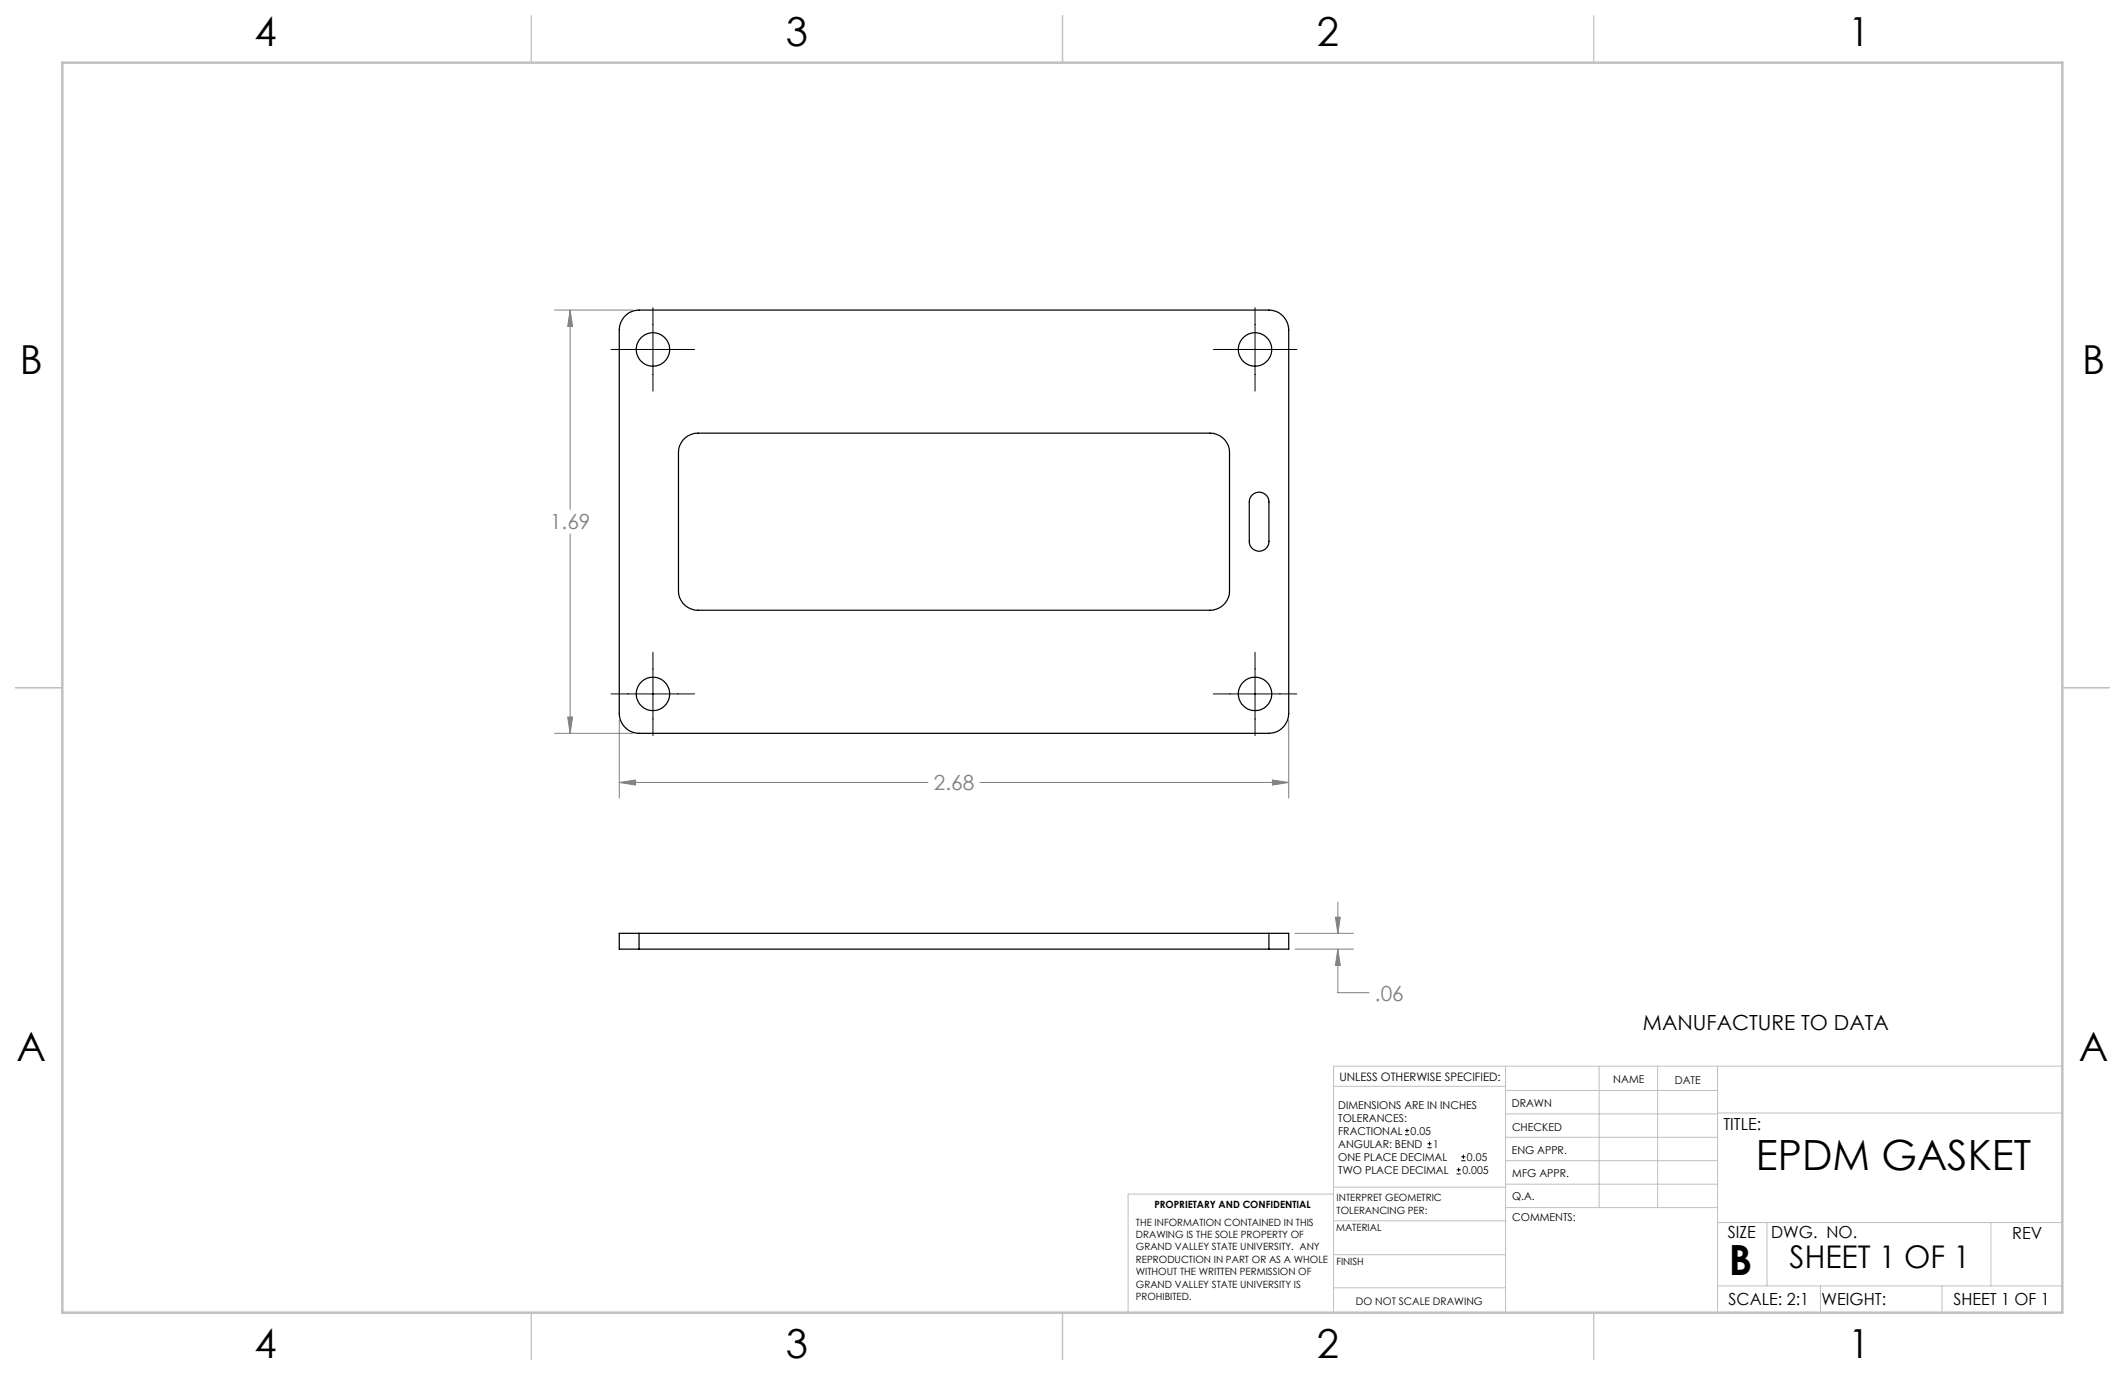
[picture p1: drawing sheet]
<svg xmlns="http://www.w3.org/2000/svg" width="432mm" height="279mm" viewBox="0 0 432 279" stroke-linecap="round" stroke-linejoin="round" font-family="sans-serif">
<g fill="none" stroke="#000" stroke-width=".2">
<path d="M124.2 71h16.9M132.7 62.5v17M246.6 71h16.9M255 62.5v17M132.7 132.5v17M255 132.5v17M124.2 141h16.9M246.6 141h16.9M285.5 230.6h.8M285.5 229.7h.8M285.9 229.3v.9M290.1 233.2h.8"/>
<path d="M290.1 232.4h.8M290.5 232v.8M296 238.5h.8M296 237.7h.8M296.4 237.3v.8M296.9 235.9h.9M296.9 235.1h.9M297.4 234.6v.9"/>
</g>
<g fill="none" stroke="#808080" stroke-width=".2">
<path d="M112.7 63h15.9M115.9 63l.4 3.3h-.9zM115.9 63v40.5M115.9 108.5v40.5M112.7 149h15.9M115.4 145.7h.9l-.4 3.3zM125.8 159l3.4-.5v1zM125.8 146.3v15.9M125.8 159h62.8M199.1 159h62.8M258.6 158.5l3.3 .5-3.3 .5zM261.9 146.3v15.9"/>
<path d="M263.1 189.7h11.9M263.1 192.9h11.9M271.4 186.4h.9l-.4 3.3zM271.9 192.9l.4 3.3h-.9zM271.9 192.9v8.8h6.3M271.9 183.3v6.4"/>
</g>
<g fill="none" stroke="#c0c0c0" stroke-width=".2">
<path d="M305.9 216.6v50.1M324.9 216.6v28.8M336.8 216.6v28.8M349 216.6v50.1M419.1 216.6h-148.1v50.1M271 220.7h34.9M305.9 231.1h43.1M305.9 226.3h43.1M305.9 221.6h43.1M305.9 235.9h43.1M349 226.2h70.1M271 255h34.9"/>
<path d="M271 248.1h35M271 241.2h35M271 242.6h-41.8v24.1M305.9 240.6h43.1M306 245.4h43M349 248.4h70.1M359.1 248.4v12.9M404.6 248.4v12.9M271 261.7h34.9M349 261.3h70.1M369.9 261.3v5.4M394.6 261.3v5.4"/>
</g>
<path d="M108 3.2v9.5M215.9 3.2v9.5M323.8 3.2v9.5M3.1 139.7h9.6M419.1 139.7h9.5M108 266.7v9.6M215.9 266.7v9.6M323.8 266.7v9.6" fill="none" stroke="#c0c0c0" stroke-width=".25"/>
<path d="M12.7 12.7h406.4v254h-406.4z" fill="none" stroke="#c0c0c0" stroke-width=".5"/>
<path d="M271.4 186.4h.9l-.4 3.3zM271.9 192.9l.4 3.3h-.9zM115.9 63l.4 3.3h-.9zM115.4 145.7h.9l-.4 3.3zM125.8 159l3.4-.5v1zM258.6 158.5l3.3 .5-3.3 .5z" fill="#808080"/>
<g fill="none" stroke="#000" stroke-width=".25">
<path d="M126.8 64.5a3.8 3.8 0 0 1 3.1-1.5h127.9a4.1 4.1 0 0 1 4.1 4v78a4.1 4.1 0 0 1-4.1 4h-127.9a4.1 4.1 0 0 1-4.1-4v-78a4 4 0 0 1 1-2.5zM139.3 88.9a4.2 4.2 0 0 1 2.6-.9h104a3.9 3.9 0 0 1 3.9 4v28a3.9 3.9 0 0 1-3.9 4h-104a3.9 3.9 0 0 1-4-4v-28a3.8 3.8 0 0 1 1.4-3.1zM254.4 100.7a2 2 0 0 1 2.2-.6 2 2 0 0 1 1.2 1.9v8a1.99 1.99 0 0 1-1.9 2 1.99 1.99 0 0 1-2-2v-8v-.5zM129.9 189.7h-4.1v3.2h4.1M129.9 189.7v3.2M129.9 192.9h127.9M129.9 189.7h127.9M257.8 189.7h4.1v3.2h-4.1M257.8 189.7v3.2"/>
<circle cx="132.7" cy="71" r="3.4"/>
<circle cx="255" cy="71" r="3.4"/>
<circle cx="132.7" cy="141" r="3.4"/>
<circle cx="255" cy="141" r="3.4"/>
</g>
<g font-size="8.5">
<text x="356.8" y="237.7">EPDM GASKET</text>
<text x="351.3" y="259">B</text>
</g>
<g font-size="8.1">
<text x="51.7" y="9.3">4</text>
<text x="159.7" y="9.3">3</text>
<text x="267.6" y="9.3">2</text>
<text x="375.6" y="9.3">1</text>
<text x="4" y="76">B</text>
<text x="423.1" y="76">B</text>
<text x="3.3" y="215.7">A</text>
<text x="422.4" y="215.7">A</text>
<text x="51.7" y="276">4</text>
<text x="159.7" y="276">3</text>
<text x="267.6" y="276">2</text>
<text x="375.6" y="276">1</text>
</g>
<text font-size="6.3" x="363.6" y="257.6">SHEET 1 OF 1</text>
<g font-size="4.2" fill="#808080">
<text x="111.8" y="107.6">1.69</text>
<text x="189.8" y="160.6">2.68</text>
<text x="279.4" y="203.3">.06</text>
</g>
<text font-size="4.2" x="333.8" y="209.2">MANUFACTURE TO DATA</text>
<g font-size="3.4">
<text x="350.2" y="229.5">TITLE:</text>
<text x="351.1" y="251.6">SIZE</text>
<text x="359.9" y="251.6">DWG. NO.</text>
<text x="408.9" y="251.7">REV</text>
<text x="351.2" y="265.2">SCALE: 2:1</text>
<text x="370.1" y="265.3">WEIGHT:</text>
<text x="396.9" y="265.2">SHEET 1 OF 1</text>
</g>
<text font-size="2.4" x="272.2" y="219.7">UNLESS OTHERWISE SPECIFIED:</text>
<g font-size="2.2">
<text x="327.8" y="220.1">NAME</text>
<text x="340.3" y="220.2">DATE</text>
<text x="271.9" y="225.3">DIMENSIONS ARE IN INCHES</text>
<text x="271.9" y="227.9">TOLERANCES:</text>
<text x="307.2" y="224.9">DRAWN</text>
<text x="271.9" y="230.6">FRACTIONAL</text>
<text x="271.9" y="233.2">ANGULAR: BEND</text>
<text x="286.6" y="230.6">0.05</text>
<text x="291.2" y="233.2">1</text>
<text x="307.3" y="229.8">CHECKED</text>
<text x="271.9" y="235.9">ONE PLACE DECIMAL</text>
<text x="271.9" y="238.5">TWO PLACE DECIMAL</text>
<text x="297.1" y="238.5">0.005</text>
<text x="298.1" y="235.9">0.05</text>
<text x="307.2" y="234.5">ENG APPR.</text>
<text x="307.3" y="239.2">MFG APPR.</text>
<text x="307.3" y="243.9">Q.A.</text>
<text x="307.3" y="248.1">COMMENTS:</text>
</g>
<text font-size="2.1" x="275.5" y="265.1">DO NOT SCALE DRAWING</text>
<g font-size="2">
<text x="234.6" y="245.5">PROPRIETARY AND CONFIDENTIAL</text>
<text x="271.6" y="244.1">INTERPRET GEOMETRIC</text>
<text x="230.8" y="249">THE INFORMATION CONTAINED IN THIS</text>
<text x="230.8" y="251.6">DRAWING IS THE SOLE PROPERTY OF</text>
<text x="271.5" y="250.2">MATERIAL</text>
<text x="271.6" y="246.6">TOLERANCING PER:</text>
<text x="230.8" y="254.1">GRAND VALLEY STATE UNIVERSITY. ANY</text>
<text x="230.8" y="256.6">REPRODUCTION IN PART OR AS A WHOLE</text>
<text x="271.5" y="257">FINISH</text>
<text x="230.8" y="259.1">WITHOUT THE WRITTEN PERMISSION OF</text>
<text x="230.8" y="261.7">GRAND VALLEY STATE UNIVERSITY IS</text>
<text x="230.8" y="264.2">PROHIBITED.</text>
</g>
</svg>
